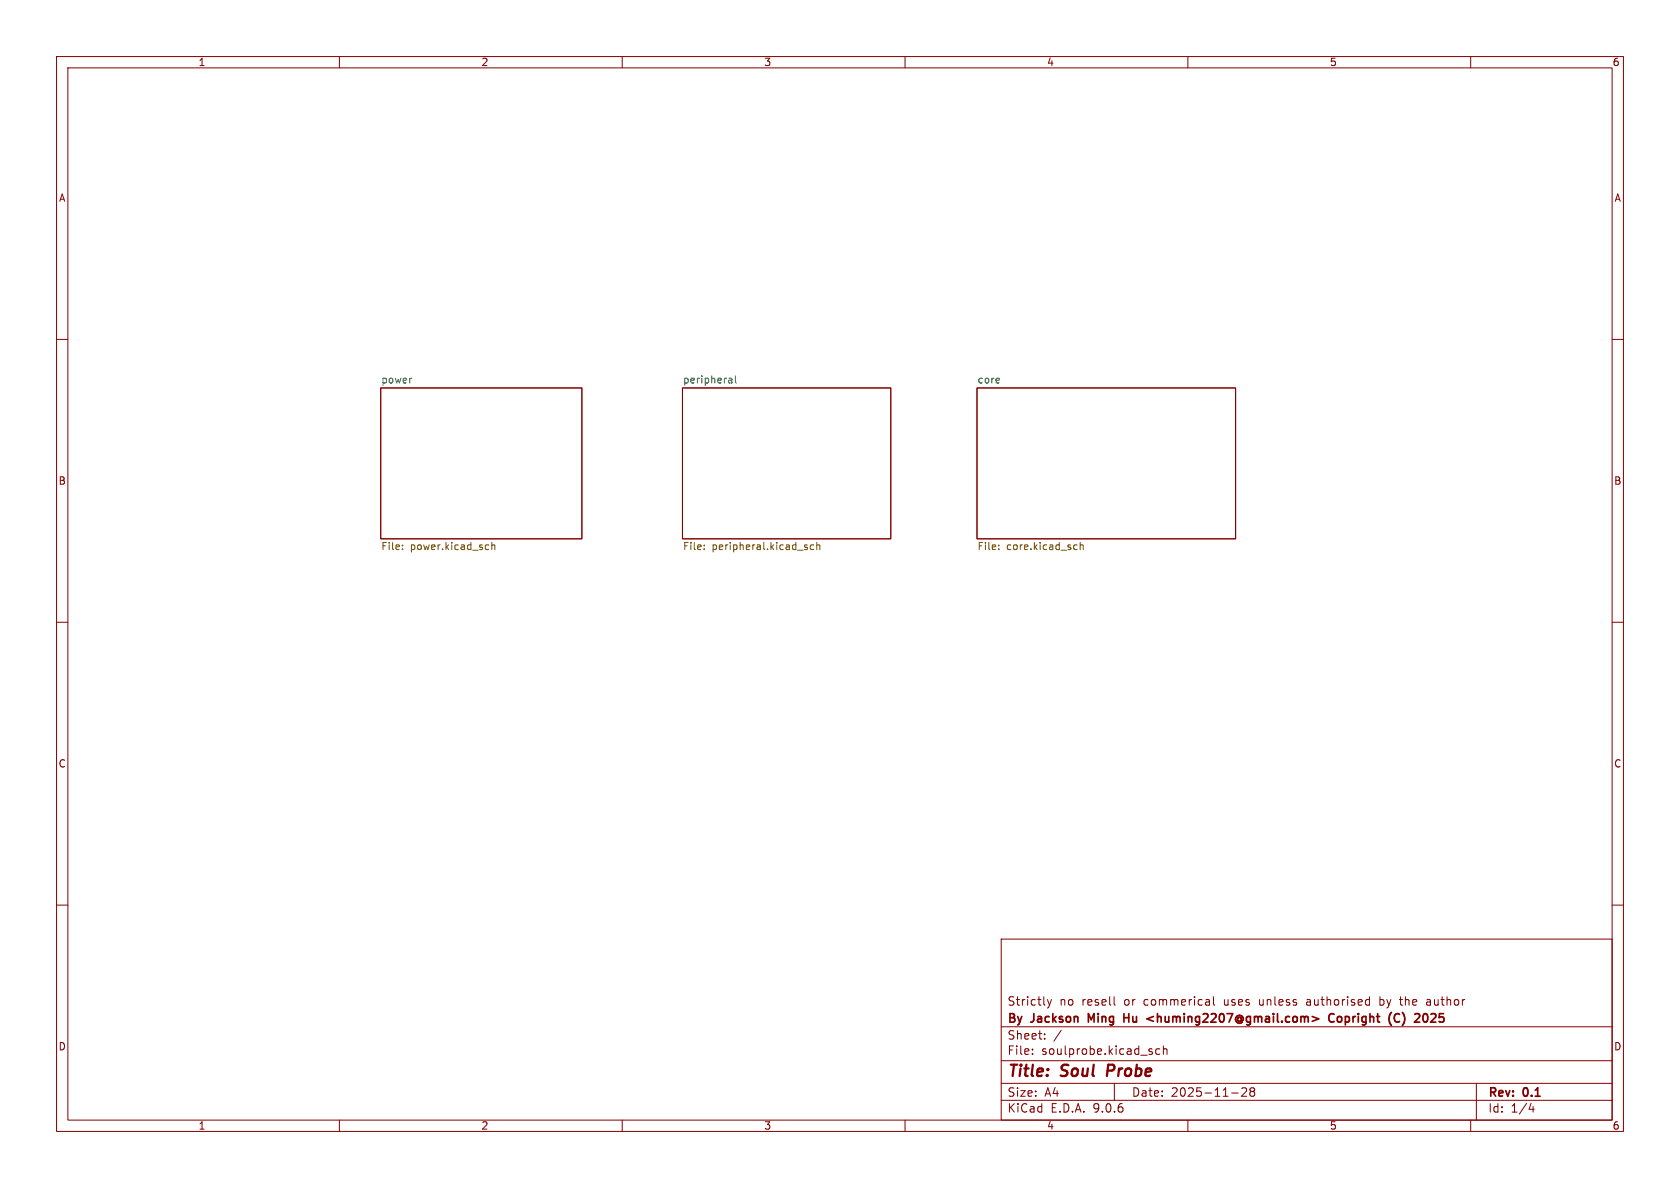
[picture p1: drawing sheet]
<svg xmlns="http://www.w3.org/2000/svg" width="297mm" height="210mm" viewBox="0 0 297 210" stroke-linecap="round" stroke-linejoin="round" font-family="sans-serif">
<g fill="none" stroke="#840000" stroke-width=".18">
<path d="M10 10h277v190h-277zM12 12h273v186h-273zM60 10v2M110 10v2M160 10v2M210 10v2M260 10v2M10 60h2M67.3 68.6h35.6v26.7h-35.6zM120.6 68.6h36.9v26.7h-36.9zM172.7 68.6h45.7v26.7h-45.7zM285 60h2"/>
<path d="M10 110h2M285 110h2M10 160h2M177 166h108v32h-108zM185.2 176.7l.3 1M185.5 177.7l-.1 .4-.2 .1M185.9 176.7l-.4 1M197 176.2v1.3l.2 .2M213.7 176.8l.1 .9M213.8 177.6l-.1 .1M213.8 177.1h-.1M214.5 176.2v1.3l.2 .2"/>
<path d="M231 177.2v.4M242 176.7l.1 .1M242.1 176.2v1.5M242.1 177.6l-.1 .1M244 176.2v1.5M244 177.6l.4 .1M244.4 176.7l-.4 .1M247.4 176.7h.6M247.7 177.6l.3 .1M252.2 176.8h.6M252.7 177.1h-.3a.29 .29 0 0 0-.2 .3 .29 .29 0 0 0 .2 .3h.3M285 160h2"/>
<path d="M60 198v2M110 198v2M160 198v2M177 194.5h108M177 191.5h108M177 187.5h108M177 181.5h108M182.5 186.3v.1M182.5 185.5v.1M184.7 183.6v.1M184.7 182.8v.1M187.6 182.1l-1.3 2"/>
<path d="M197 191.5v3M203.7 186v.3M205 185.5l-.4-.1-.3 .3v.4l.2 .2h.5M205.7 185.5l.2-.1 .3 .1 .1 .9M205.7 184.9v1.5M210 198v2M217.7 193.2h1.2M219.5 192.4l.6-.1 .2 .1 .1 .3-.9 1.1h.9M221.2 192.9l-.2-.2 .2-.4 .5 .1 .1 .2-.3 .3M221.2 192.9l-.2 .3v.5l.2 .1 .5-.1 .1-.2-.1-.4-.2-.2M221.2 192.9h.3M260 198v2"/>
<path d="M261 191.5v6.5M270.7 195l-.4 1.1h.9M271 195.6v1"/>
</g>
<path d="M195.9 188.2l-.2 2" fill="none" stroke="#840000" stroke-width=".4"/>
<g fill="none" stroke="#840000" stroke-width=".3">
<path d="M198.7 179.2v1.5M198.7 179.9h.9M203.9 179.7l-1.1 .4 1.1 .4M232 179.7l1.1 .4-1.1 .4M235.8 179.3a.6 .6 0 0 0-.7 0 .6 .6 0 0 0-.2 .7 .56 .56 0 0 0 .3 .6 .56 .56 0 0 0 .6-.1M236.9 179.7l-.3 .1-.2 .2 .1 .5 .4 .2M246.8 179.3l.3-.1 .3 .1M247.9 179h.1M252.1 179.2a.94 .94 0 0 1 0 1.5M253.2 179.2l-.2 .1M253.8 179.8l-.9 .9h.9M192.9 180.3l-.5-1.1v1.5"/>
<path d="M247.4 180.5l-.3 .2-.3-.1M248 181.2l-.1 .1"/>
</g>
<path d="M72.7 66.9h.1M129 66.9h.3l.1 .8M129.4 67.6l-.4 .1M129.4 67.2h-.4M130 66.4v1.1l.2 .2" fill="none" stroke="#006464" stroke-width=".18"/>
<g fill="none" stroke="#725600" stroke-width=".18">
<path d="M71.2 97v.2M71.2 96.4v.1M86 96.3l.4 .1M86.4 97.1l-.4 .1M86.9 96.4l.2-.1 .3 .1 .1 .8M86.9 95.9v1.3M124.5 97v.2M124.5 96.4v.1M142.6 96.7l.2 .2-.2 .3M142.6 96.3l.1 .1M143.9 96.4l-.4-.1-.3 .3 .2 .5h.5M144.4 96.4l.2-.1 .3 .1v.8"/>
<path d="M144.4 95.9v1.3M176.6 97v.2M176.6 96.4v.1M190.1 96.3l.3 .1M190.4 97.1l-.3 .1M191 96.4l.1-.1 .3 .1 .1 .8M191 95.9v1.3"/>
</g>
<g font-size="2.8" fill="#840000">
<text x="178" y="190.9">Title:</text>
<text x="187.7" y="190.9">Soul</text>
<text x="196.6" y="190.9">Probe</text>
</g>
<g font-size="2.1" fill="#840000">
<text x="178" y="178">Strictly</text>
<text x="187.3" y="178">no</text>
<text x="191.3" y="178">resell</text>
<text x="198.9" y="178">or</text>
<text x="202.5" y="178">commerical</text>
<text x="216.8" y="178">uses</text>
<text x="223.2" y="178">unless</text>
<text x="231.7" y="178">authorised</text>
<text x="244.8" y="178">by</text>
<text x="248.6" y="178">the</text>
<text x="253.4" y="178">author</text>
<text x="178" y="184">Sheet:</text>
<text x="178" y="181.2">By</text>
<text x="182.4" y="181.2">Jackson</text>
<text x="193.1" y="181.2">Ming</text>
<text x="199.9" y="181.2">Hu</text>
<text x="204.6" y="181.2">&lt;huming2207@gmail.com&gt;</text>
<text x="237.4" y="181.2">Copright</text>
<text x="248.6" y="181.2">(C)</text>
<text x="253.8" y="181.2">2025</text>
<text x="178" y="186.7">File:</text>
<text x="184.1" y="186.7">soulprobe.kicad_sch</text>
<text x="178" y="196.9">KiCad</text>
<text x="178" y="194.1">Size:</text>
<text x="184.7" y="194.1">A4</text>
<text x="185.7" y="196.9">E.D.A.</text>
<text x="193.3" y="196.9">9.0.6</text>
<text x="200" y="194.1">Date:</text>
<text x="207" y="194.1">2025-11-28</text>
<text x="263" y="194.3">Rev:</text>
<text x="263" y="196.9">Id:</text>
<text x="267.1" y="196.9">1/4</text>
<text x="269.4" y="194.3">0.1</text>
</g>
<g font-size="1.8" fill="#840000">
<text x="35" y="11.9">1</text>
<text x="85" y="11.9">2</text>
<text x="135" y="11.9">3</text>
<text x="185" y="11.9">4</text>
<text x="235" y="11.9">5</text>
<text x="285" y="11.9">6</text>
<text x="10.3" y="35.9">A</text>
<text x="285.3" y="35.9">A</text>
<text x="10.3" y="85.9">B</text>
<text x="285.3" y="85.9">B</text>
<text x="10.3" y="135.9">C</text>
<text x="285.3" y="135.9">C</text>
<text x="10.3" y="185.9">D</text>
<text x="285.3" y="185.9">D</text>
<text x="35" y="199.9">1</text>
<text x="85" y="199.9">2</text>
<text x="135" y="199.9">3</text>
<text x="185" y="199.9">4</text>
<text x="235" y="199.9">5</text>
<text x="285" y="199.9">6</text>
</g>
<g font-size="1.8" fill="#006464">
<text x="67.3" y="67.9">power</text>
<text x="120.6" y="67.9">peripheral</text>
<text x="172.7" y="67.9">core</text>
</g>
<g font-size="1.8" fill="#725600">
<text x="67.3" y="97.6">File:</text>
<text x="72.5" y="97.6">power.kicad_sch</text>
<text x="120.6" y="97.6">File:</text>
<text x="125.9" y="97.6">peripheral.kicad_sch</text>
<text x="172.7" y="97.6">File:</text>
<text x="177.9" y="97.6">core.kicad_sch</text>
</g>
</svg>
